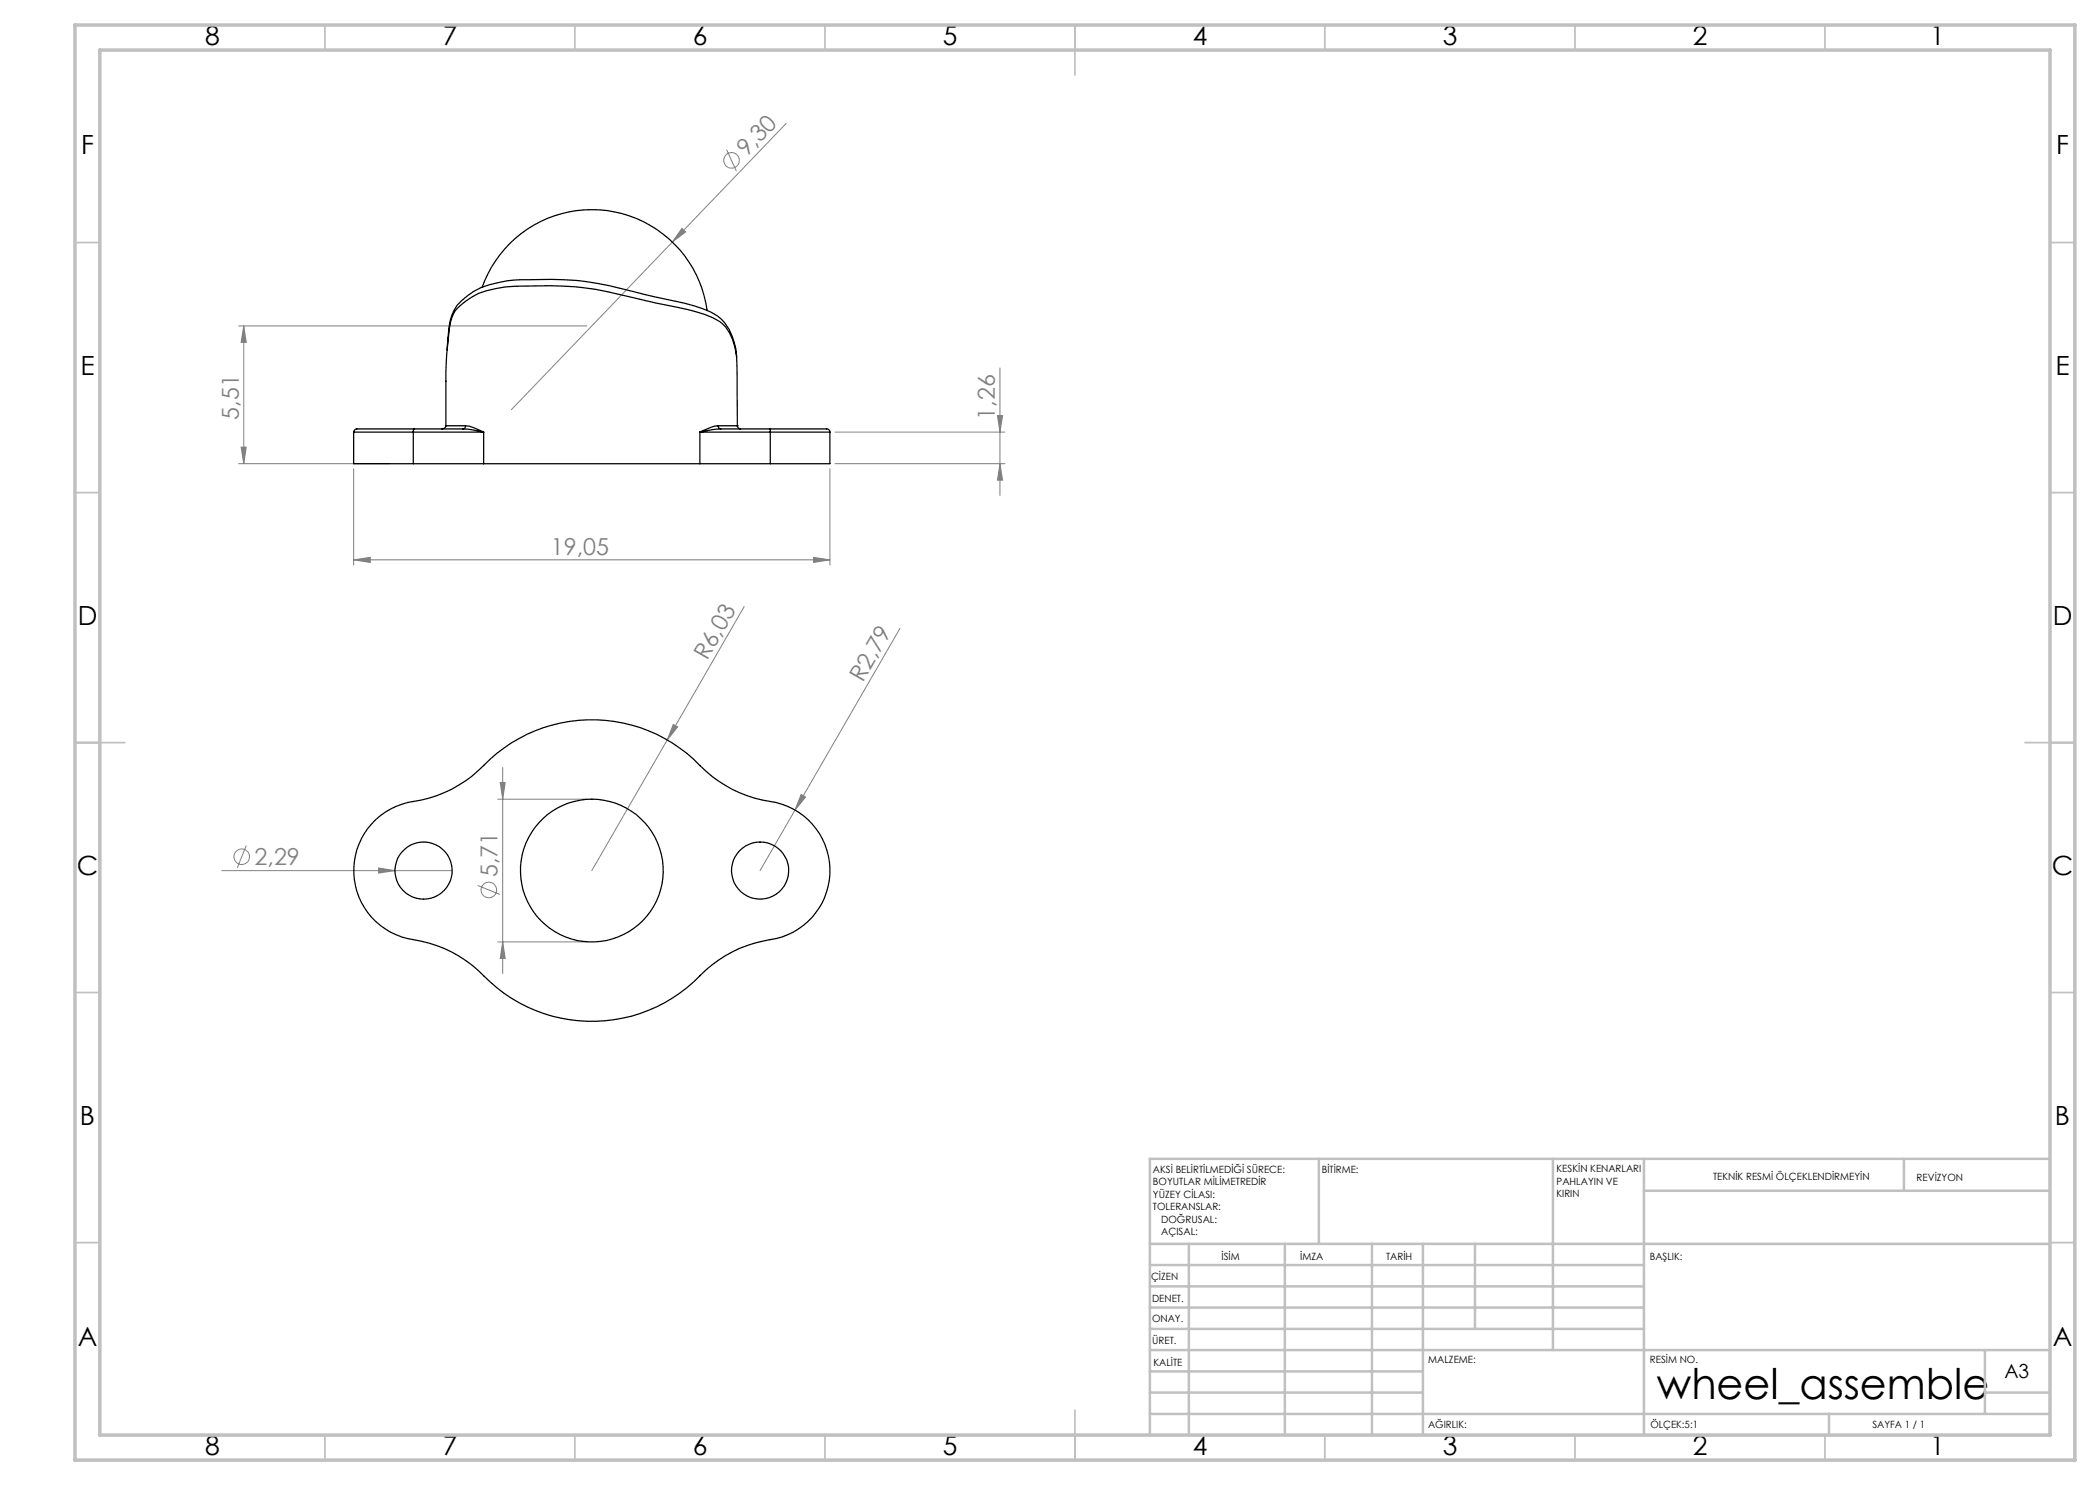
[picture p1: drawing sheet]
<svg xmlns="http://www.w3.org/2000/svg" width="420mm" height="297mm" viewBox="0 0 420 297" stroke-linecap="round" stroke-linejoin="round" font-family="sans-serif">
<g fill="none" stroke="#808080" stroke-width=".2">
<path d="M145.3 29.9l2 4.4M157.2 24.7l-54.9 57.2M136.4 45.7l.7 .7-2.6 2zM47.7 65.2h69.7M48.8 65.2l.4 3.3h-1zM48.8 65.2v27.5M200 73.6v25.5M47.7 92.7h30.3M48.2 89.4h1l-.4 3.3zM70.7 93.7v19.3M166 93.7v19.3M167 92.7h34"/>
<path d="M167 86.4h34M199.5 83.1h1l-.5 3.3zM200 92.7l.5 3.3h-1zM70.7 112l3.3-.5v1zM70.7 112h95.3M162.7 111.5l3.3 .5-3.3 .5zM148.8 121.3l-15.3 26.7M180 125.7l-28 48.4M99.6 159.8h17.8M100 156.5h1l-.5 3.3zM100.5 153.5v41.2M133.5 148l-15.1 26.1"/>
<path d="M134.7 144.9l.8 .5-2 2.6zM160.2 158.9l.9 .5-2.1 2.6zM44.3 174.1h46.1M49.2 169.1l-1.8 4.5M75.7 173.6l3.3 .5-3.3 .5zM95.5 177.1l4.5 1.8M99.6 188.4h17.8M100.5 188.4l.5 3.3h-1z"/>
<circle cx="146.3" cy="32.1" r="1.56"/>
<circle cx="48.4" cy="171.3" r="1.56"/>
<circle cx="97.8" cy="178" r="1.56"/>
</g>
<g fill="none" stroke="#c0c0c0" stroke-width=".35">
<path d="M65 5v5M115 5v5M165 5v5M215 5v10M265 5v5M315 5v5M365 5v5M15 48.5h5M410 48.5h5M15 98.5h5M410 98.5h5M15 148.5h10"/>
<path d="M405 148.5h10M15 198.5h5M410 198.5h5M15 248.5h5M410 248.5h5M65 287v5M115 287v5M165 287v5M215 282v10M265 287v5M315 287v5M365 287v5"/>
</g>
<g fill="none" stroke="#c0c0c0" stroke-width=".5">
<path d="M263.8 231.8v17M310.6 231.8v38.2M328.8 231.8v55.2M328.8 238.2h81.2M380.8 231.8v6.4M410 231.8h-180v55.2M230 248.8h180M230 257.3h98.8M230 253h98.8M237.8 248.8v38.2M257 248.8v38.2M274.4 248.8v38.2"/>
<path d="M284.6 248.8v38.2M295 248.8v17M230 265.8h98.8M230 261.5h98.8M230 278.5h54.6M230 274.3h54.6M230 270h180M397 278.5h13M397 270v12.8M230 282.8h180M365.8 282.8v4.2"/>
</g>
<path d="M15 5h400v287h-400zM20 10h390v277h-390z" fill="none" stroke="#c0c0c0" stroke-width=".7"/>
<g fill="#808080">
<path d="M75.7 173.6l3.3 .5-3.3 .5z"/>
<path d="M136.4 45.7l.7 .7-2.6 2z"/>
<path d="M134.7 144.9l.8 .5-2 2.6z"/>
<path d="M160.2 158.9l.9 .5-2.1 2.6z"/>
<path d="M70.7 112l3.3-.5v1zM162.7 111.5l3.3 .5-3.3 .5z"/>
<path d="M200 92.7l.5 3.3h-1zM199.5 83.1h1l-.5 3.3z"/>
<path d="M48.8 65.2l.4 3.3h-1zM48.2 89.4h1l-.4 3.3zM100 156.5h1l-.5 3.3zM100.5 188.4l.5 3.3h-1z"/>
</g>
<g fill="none" stroke="#000" stroke-width=".25">
<path d="M96.4 57.4a23.3 23.3 0 0 1 24.4-15.4 23.3 23.3 0 0 1 20.6 20.1M89.4 70l.2-1.4a17.1 17.1 0 0 1 1.1-5.9 12.5 12.5 0 0 1 8.3-5 39.7 39.7 0 0 1 8.5-.5 61.1 61.1 0 0 1 19.2 2.3l6.8 1.6a31.8 31.8 0 0 1 10.4 3.2 9.3 9.3 0 0 1 3.4 6.8v.3M89.4 70a38.7 38.7 0 0 1 .9-6.9 7.4 7.4 0 0 1 3.2-3.9 18.1 18.1 0 0 1 10.7-3.3 68.5 68.5 0 0 1 17.5 1.2l11.4 2.7a33.2 33.2 0 0 1 9.7 3 9.9 9.9 0 0 1 4.5 8v.6M89.4 70l-.2 4.3v10.9M89.6 67.7v.2M147.3 71.4l.2 13.8M70.7 86.4v6.3h12M70.7 86.4h12M82.7 86.4h14M82.7 92.7h14M82.7 86.4v6.3M82.8 85.8h-11.3a.66 .66 0 0 0-.8 .6"/>
<path d="M82.8 85.8l-.1 .6M82.8 85.8h9.8M89.2 85.2h3.9M89.2 85.2l-.3 .4-.5 .2M92.6 85.8l1.7 .1 2.4 .5M93.1 85.2a10 10 0 0 1 3.6 1.2M93.1 85.2a.55 .55 0 0 1-.5 .6M96.7 92.7h43.3M96.7 86.4v6.3M140 86.4h14.1M140 92.7h14.1M140 86.4v6.3"/>
<path d="M143.6 85.2h3.9M143.6 85.2a10 10 0 0 0-3.6 1.2M143.6 85.2a.61 .61 0 0 0 .5 .6M144.1 85.8l-1.7 .1-2.4 .5M144.1 85.8h9.9M147.5 85.2l.2 .5 .4 .1M147.5 85.2h.1M154 85.8h10.7a.85 .85 0 0 1 1.3 .6M154 85.8l.1 .6M154.1 86.4h11.9M154.1 86.4v6.3M166 86.4v6.3h-11.9"/>
<path d="M75.2 163.9a15.3 15.3 0 0 1 9-3.9 26.3 26.3 0 0 0 13.8-8.2 30.1 30.1 0 0 1 42 1.3 25.2 25.2 0 0 0 15.3 7.4 14 14 0 0 1 10.7 14.2 14 14 0 0 1-11.9 13.2 25.8 25.8 0 0 0-15.4 8.5 30.4 30.4 0 0 1-43.1-2.4 25.4 25.4 0 0 0-14.1-6.3 14 14 0 0 1-6.3-23.8z"/>
<circle cx="84.7" cy="174.1" r="5.7"/>
<circle cx="118.4" cy="174.1" r="14.3"/>
<circle cx="152" cy="174.1" r="5.7"/>
</g>
<text font-size="8.5" x="331.4" y="279.7">wheel_assemble</text>
<g font-size="5.3">
<text x="41" y="9">8</text>
<text x="88.5" y="9">7</text>
<text x="138.5" y="9">6</text>
<text x="188.5" y="9">5</text>
<text x="238.5" y="9">4</text>
<text x="288.5" y="9">3</text>
<text x="338.5" y="9">2</text>
<text x="386" y="9">1</text>
<text x="16.2" y="30.8">F</text>
<text x="411.2" y="30.8">F</text>
<text x="16.1" y="75">E</text>
<text x="411.1" y="75">E</text>
<text x="15.5" y="125">D</text>
<text x="410.5" y="125">D</text>
<text x="15.4" y="175">C</text>
<text x="410.4" y="175">C</text>
<text x="16" y="225">B</text>
<text x="411" y="225">B</text>
<text x="15.5" y="269.3">A</text>
<text x="410.5" y="269.3">A</text>
<text x="41" y="291">8</text>
<text x="88.5" y="291">7</text>
<text x="138.5" y="291">6</text>
<text x="188.5" y="291">5</text>
<text x="238.5" y="291">4</text>
<text x="288.5" y="291">3</text>
<text x="338.5" y="291">2</text>
<text x="386" y="291">1</text>
</g>
<g font-size="4.7" fill="#808080">
<text x="149.3" y="31.4" transform="rotate(-46 149.3 31.4)">9,30</text>
<text x="47.7" y="83.9" transform="rotate(-90 47.7 83.9)">5,51</text>
<text x="199" y="83.9" transform="rotate(-90 199 83.9)">1,26</text>
<text x="110.2" y="110.9">19,05</text>
<text x="141.4" y="132.2" transform="rotate(-60 141.4 132.2)">R6,03</text>
<text x="172.5" y="136.6" transform="rotate(-60 172.5 136.6)">R2,79</text>
<text x="50.9" y="173">2,29</text>
<text x="99.5" y="175.4" transform="rotate(-90 99.5 175.4)">5,71</text>
</g>
<text font-size="3.9" x="400.9" y="275.5">A3</text>
<g font-size="2">
<text x="230.6" y="234.6">AKSİ BELİRTİLMEDİĞİ SÜRECE:</text>
<text x="230.6" y="237.1">BOYUTLAR MİLİMETREDİR</text>
<text x="230.6" y="239.6">YÜZEY CİLASI:</text>
<text x="264.4" y="234.6">BİTİRME:</text>
<text x="311.3" y="234.5">KESKİN KENARLARI</text>
<text x="311.3" y="237">PAHLAYIN VE</text>
<text x="311.3" y="239.5">KIRIN</text>
<text x="342.6" y="236">TEKNİK RESMİ ÖLÇEKLENDİRMEYİN</text>
<text x="383.3" y="236.2">REVİZYON</text>
<text x="230.6" y="242.1">TOLERANSLAR:</text>
<text x="232.2" y="244.6">DOĞRUSAL:</text>
<text x="232.2" y="247.1">AÇISAL:</text>
<text x="244.3" y="252">İSİM</text>
<text x="260" y="251.9">İMZA</text>
<text x="277.2" y="251.9">TARİH</text>
<text x="330" y="251.9">BAŞLIK:</text>
<text x="230.2" y="256.1">ÇİZEN</text>
<text x="230.4" y="260.3">DENET.</text>
<text x="230.4" y="264.4">ONAY.</text>
<text x="230.5" y="268.8">ÜRET.</text>
<text x="230.7" y="273.1">KALİTE</text>
<text x="285.7" y="272.5">MALZEME:</text>
<text x="330" y="272.5">RESİM NO.</text>
<text x="285.6" y="285.5">AĞIRLIK:</text>
<text x="330.1" y="285.6">ÖLÇEK:5:1</text>
<text x="374.5" y="285.6">SAYFA 1 / 1</text>
</g>
</svg>
